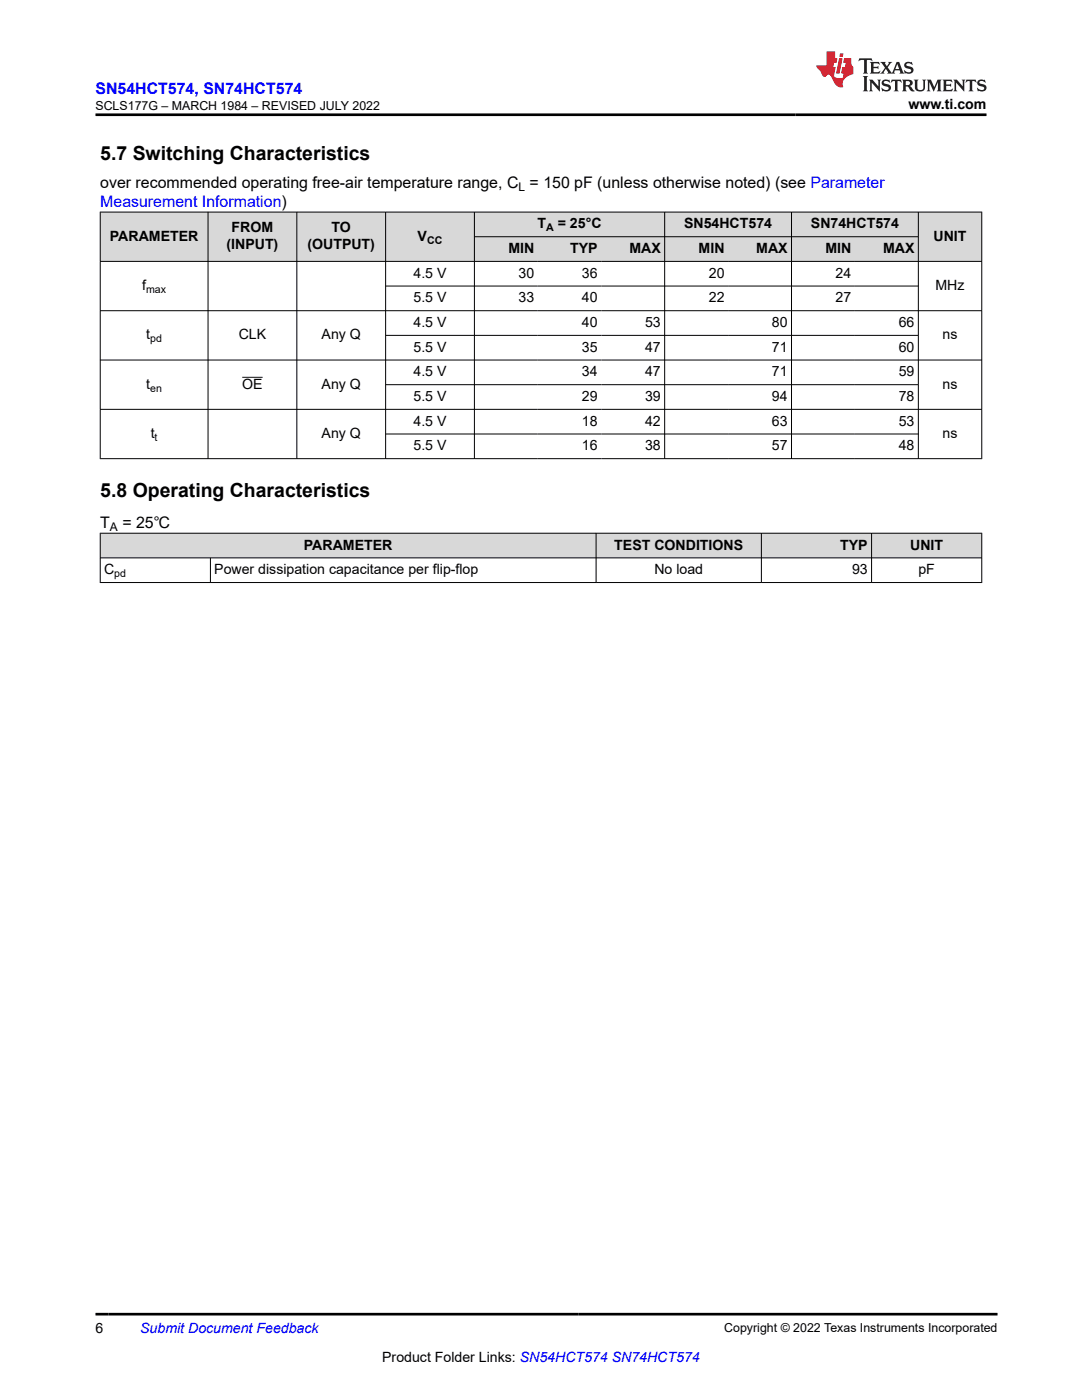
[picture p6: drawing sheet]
<svg xmlns="http://www.w3.org/2000/svg" width="216mm" height="279mm" viewBox="0 0 216 279" stroke-linecap="round" stroke-linejoin="round" font-family="sans-serif">
<g fill="#d8d8d8">
<path d="M20 42.3h175.9v4.9h-175.9z" fill-rule="evenodd"/>
<path d="M20.1 42.4h21.4v9.7h-21.4z" fill-rule="evenodd"/>
<path d="M41.6 42.4h17.6v9.7h-17.6z" fill-rule="evenodd"/>
<path d="M59.3 42.4h17.6v9.7h-17.6z" fill-rule="evenodd"/>
<path d="M77 42.4h17.6v9.7h-17.6z" fill-rule="evenodd"/>
<path d="M94.7 42.4h37.9v4.8h-37.9z" fill-rule="evenodd"/>
<path d="M132.7 42.4h25.2v4.8h-25.2z" fill-rule="evenodd"/>
<path d="M158 42.4h25.2v4.8h-25.2z" fill-rule="evenodd"/>
<path d="M183.3 42.4h12.5v9.7h-12.5z" fill-rule="evenodd"/>
<path d="M94.7 47.3h12.6v4.8h-12.6z" fill-rule="evenodd"/>
<path d="M107.3 47.3h12.7v4.8h-12.7z" fill-rule="evenodd"/>
<path d="M120 47.3h12.6v4.8h-12.6z" fill-rule="evenodd"/>
<path d="M132.7 47.3h12.6v4.8h-12.6z" fill-rule="evenodd"/>
<path d="M145.3 47.3h12.6v4.8h-12.6z" fill-rule="evenodd"/>
<path d="M158 47.3h12.6v4.8h-12.6z" fill-rule="evenodd"/>
<path d="M170.6 47.3h12.6v4.8h-12.6z" fill-rule="evenodd"/>
</g>
<g fill="none" stroke="#000" stroke-width=".2">
<path d="M19.9 42.3h176.1M19.9 52.2h176.1M20 42.3v49.3M41.5 42.3v49.3M59.2 42.3v49.3M76.9 42.3v49.3M76.9 57.1h106.4M94.7 42.3v49.3M94.7 47.2h88.6M132.6 42.3v49.3M157.9 42.3v49.3M183.2 42.3v49.3"/>
<path d="M195.9 42.3v49.3M19.9 62h176.1M19.9 71.9h176.1M48.3 75.3h4.1M76.9 66.9h106.4M76.9 76.8h106.4M19.9 81.7h176.1M19.9 91.5h176.1M76.9 86.6h106.4"/>
</g>
<g fill="#d8d8d8">
<path d="M20 106.4h175.9v4.9h-175.9z" fill-rule="evenodd"/>
<path d="M20.1 106.5h98.8v4.8h-98.8z" fill-rule="evenodd"/>
<path d="M119 106.5h32.9v4.8h-32.9z" fill-rule="evenodd"/>
<path d="M152 106.5h21.9v4.8h-21.9z" fill-rule="evenodd"/>
<path d="M174 106.5h21.8v4.8h-21.8z" fill-rule="evenodd"/>
</g>
<path d="M19.9 106.4h176.1M19.9 111.3h176.1M19.9 116.3h176.1M20 106.4v9.9M42 111.3v5M118.9 106.4v9.9M151.9 106.4v9.9M173.9 106.4v9.9M195.9 106.4v9.9" fill="none" stroke="#000" stroke-width=".2"/>
<path d="M171.5 11.6l-.2 .6 .5-.2h.6v.1v2.2l-.2 .4h1l-.2-.4v-2.2v-.1h.5l.5 .2-.1-.6zM173.6 12.4l.2 .3v1.6l-.2 .4h1.9l.1-.6a1.08 1.08 0 0 1-1.3 .2v-.7h.6l.4 .2v-.7l-.4 .2h-.6v-.5l.2-.2a1 1 0 0 1 1 .3l-.1-.5zM175.7 12.4l.9 1.1-1 1.2h.9l-.2-.2 .5-.8 .4 .8-.2 .2h1.6l-.2-.2 .2-.5h.9l.1 .5-.1 .2h.9l-.2-.4-.8-1.9h-.5l-.9 2.1-.9-1.1 .9-1h-.8l.2 .2-.4 .6-.4-.6 .2-.2zM179 12.8l.4 1h-.7zM180.7 12.5a.65 .65 0 0 0-.2 .7 .65 .65 0 0 0 .6 .5l.6 .1 .1 .3a.79 .79 0 0 1-.7 .4 .79 .79 0 0 1-.7-.5l.1 .7 .2-.1a.93 .93 0 0 0 1.1 0 .93 .93 0 0 0 .4-.9 1.46 1.46 0 0 0-1.2-.6l-.1-.3a1.09 1.09 0 0 1 1.2 .2l-.2-.6-.1 .1-.5-.2zM172.2 15.2l.2 .4v2.2l-.2 .4h1l-.2-.4v-2.2l.2-.4zM173.4 15.9l.2 .4v1.5l-.2 .4h.8l-.3-.4 .1-1.3 1.6 1.8v-2l.2-.4h-.7l.1 .2 .1 1.1-1.2-1.3zM176.2 16a.65 .65 0 0 0-.2 .8 .65 .65 0 0 0 .6 .4l.6 .2 .1 .2a.79 .79 0 0 1-.7 .4 .79 .79 0 0 1-.7-.5l.1 .7 .2-.1a.93 .93 0 0 0 1.1 .1 .93 .93 0 0 0 .4-1 1.46 1.46 0 0 0-1.2-.5l-.1-.4a1.09 1.09 0 0 1 1.2 .2l-.1-.6-.2 .1-.5-.1zM177.9 15.9l-.1 .6a.63 .63 0 0 1 .8-.3v1.6l-.3 .4h1l-.2-.4v-1.6a.66 .66 0 0 1 .8 .3l-.1-.6zM180 15.9l.2 .4v1.5l-.2 .4h1l-.2-.2-.1-.7h.5l.1 .2a.79 .79 0 0 0 1.2 .6l-1-.9a.61 .61 0 0 0 .6-.6 .61 .61 0 0 0-.5-.7zM180.8 16.2h.1a.47 .47 0 0 1 .5 .1 .47 .47 0 0 1 .1 .5l-.1 .1-.7 .1zM182.3 15.9l.2 .2a2.27 2.27 0 0 0 .4 2 1.04 1.04 0 0 0 1.7-.7v-1.3l.2-.2h-.8l.2 .4v1.1a.6 .6 0 0 1-.6 .6 .6 .6 0 0 1-.6-.6v-1.1l.3-.4zM184.9 15.9l.2 .4v1.5l-.2 .4h.8l-.3-.4v-1.4l.9 1.9 .9-1.9v1.4l-.3 .4h1l-.2-.4v-1.5l.2-.4h-.8l-.7 1.5-.6-1.5zM188.1 15.9l.2 .4v1.5l-.2 .4h1.9l.1-.6a1.09 1.09 0 0 1-1.3 .2v-.7h.6l.4 .2v-.6l-.4 .2h-.6v-.6l.2-.1a1.01 1.01 0 0 1 1 .3l-.1-.6zM190.2 15.9l.3 .4v1.5l-.3 .4h.8l-.2-.4v-1.3l1.6 1.8v-2l.2-.4h-.7l.2 .2v1.1l-1.2-1.3zM192.8 15.9l-.1 .6a.63 .63 0 0 1 .8-.3v1.6l-.3 .4h1l-.2-.4v-1.6a.66 .66 0 0 1 .8 .3l-.1-.6zM195.2 16a.65 .65 0 0 0-.2 .8 .65 .65 0 0 0 .6 .4l.6 .2 .2 .2a.79 .79 0 0 1-.7 .4 .79 .79 0 0 1-.7-.5l.1 .7 .2-.1a.93 .93 0 0 0 1 .1 .93 .93 0 0 0 .5-1 1.46 1.46 0 0 0-1.3-.5v-.4a1.09 1.09 0 0 1 1.2 .2l-.2-.6-.2 .1-.5-.1z" fill="#231f20"/>
<path d="M164.9 10.3v2.7h-2l.1 .4 .8 1a.95 .95 0 0 0 1 .9 .59 .59 0 0 1 .5-.4 .59 .59 0 0 1 .5 .3l.4 .8a1.59 1.59 0 0 0 2.1 1.4 1.61 1.61 0 0 1 1-2.3l1-.3-.1-1.5a1.59 1.59 0 0 1-.3-1.7h-1.5l-.2 .9h.6l-.2 .9h-.5l-.2 .9v.3l.4 .1-.1 .9h-.7a.73 .73 0 0 1-1-.7l.3-1.5h-.5l.1-.9h.5l.2-.9h-.5v-1.3zM167.4 11.6l-.6 3.1h.7l.6-3.1zM167.6 10.7l-.1 .6h.7l.1-.6z" fill="#ed1c24"/>
<path d="M19 22.9h177.8M19 262.3h180" fill="none" stroke="#000" stroke-width=".53"/>
<g font-size="3.9">
<text x="20" y="32">5.7 Switching Characteristics</text>
<text x="20" y="99.2">5.8 Operating Characteristics</text>
</g>
<g font-size="3.2" fill="#00f">
<text x="19" y="18.7">SN54HCT574, SN74HCT574</text>
<text x="20" y="41.3">Measurement Information)</text>
</g>
<g font-size="3.2">
<text x="20" y="37.5">over recommended operating free-air temperature range, C = 150 pF (unless otherwise noted) (see Parameter</text>
<text x="20" y="105.4">T</text>
<text x="24.4" y="105.4">= 25℃</text>
</g>
<g font-size="2.8">
<text x="181.3" y="21.8">www.ti.com</text>
<text x="46.2" y="46.4">FROM</text>
<text x="66.2" y="46.4">TO</text>
<text x="107.3" y="45.6">T</text>
<text x="111.3" y="45.6">= 25°C</text>
<text x="136.5" y="45.6">SN54HCT574</text>
<text x="161.8" y="45.6">SN74HCT574</text>
<text x="21.9" y="48.1">PARAMETER</text>
<text x="45.2" y="49.8">(INPUT)</text>
<text x="61.3" y="49.8">(OUTPUT)</text>
<text x="83.3" y="48.1">V</text>
<text x="101.4" y="50.5">MIN</text>
<text x="113.8" y="50.5">TYP</text>
<text x="125.6" y="50.5">MAX</text>
<text x="139.4" y="50.5">MIN</text>
<text x="150.9" y="50.5">MAX</text>
<text x="164.7" y="50.5">MIN</text>
<text x="176.2" y="50.5">MAX</text>
<text x="186.3" y="48.1">UNIT</text>
<text x="28.4" y="57.9">f</text>
<text x="82.5" y="55.4">4.5 V</text>
<text x="103.5" y="55.4">30</text>
<text x="116.1" y="55.4">36</text>
<text x="141.4" y="55.4">20</text>
<text x="166.7" y="55.4">24</text>
<text x="186.7" y="57.9">MHz</text>
<text x="82.5" y="65.3">4.5 V</text>
<text x="82.5" y="60.4">5.5 V</text>
<text x="103.5" y="60.4">33</text>
<text x="116.1" y="60.4">40</text>
<text x="116.1" y="65.3">40</text>
<text x="128.7" y="65.3">53</text>
<text x="141.4" y="60.4">22</text>
<text x="154" y="65.3">80</text>
<text x="166.7" y="60.4">27</text>
<text x="179.3" y="65.3">66</text>
<text x="29.2" y="67.7">t</text>
<text x="47.6" y="67.7">CLK</text>
<text x="64.2" y="67.7">Any Q</text>
<text x="82.5" y="70.2">5.5 V</text>
<text x="116.1" y="70.2">35</text>
<text x="128.7" y="70.2">47</text>
<text x="154" y="70.2">71</text>
<text x="179.3" y="70.2">60</text>
<text x="188.1" y="67.7">ns</text>
<text x="29.2" y="77.6">t</text>
<text x="48.3" y="77.6">OE</text>
<text x="64.2" y="77.6">Any Q</text>
<text x="82.5" y="75.1">4.5 V</text>
<text x="116.1" y="75.1">34</text>
<text x="128.7" y="75.1">47</text>
<text x="154" y="75.1">71</text>
<text x="179.3" y="75.1">59</text>
<text x="188.1" y="77.6">ns</text>
<text x="82.5" y="80">5.5 V</text>
<text x="116.1" y="80">29</text>
<text x="128.7" y="80">39</text>
<text x="154" y="80">94</text>
<text x="179.3" y="80">78</text>
<text x="30.1" y="87.4">t</text>
<text x="64.2" y="87.4">Any Q</text>
<text x="82.5" y="85">4.5 V</text>
<text x="82.5" y="89.9">5.5 V</text>
<text x="116.1" y="85">18</text>
<text x="116.1" y="89.9">16</text>
<text x="128.7" y="85">42</text>
<text x="128.7" y="89.9">38</text>
<text x="154" y="85">63</text>
<text x="154" y="89.9">57</text>
<text x="179.3" y="85">53</text>
<text x="179.3" y="89.9">48</text>
<text x="188.1" y="87.4">ns</text>
<text x="60.6" y="109.7">PARAMETER</text>
<text x="122.6" y="109.7">TEST CONDITIONS</text>
<text x="167.7" y="109.7">TYP</text>
<text x="181.6" y="109.7">UNIT</text>
<text x="20.8" y="114.6">C</text>
<text x="42.8" y="114.6">Power dissipation capacitance per flip-flop</text>
<text x="130.6" y="114.6">No load</text>
<text x="170" y="114.6">93</text>
<text x="183.3" y="114.6">pF</text>
<text x="19" y="266.1">6</text>
<text x="76.3" y="271.7">Product Folder Links: SN54HCT574 SN74HCT574</text>
</g>
<text font-size="2.8" fill="#00f" x="28" y="266.1">Submit Document Feedback</text>
<g font-size="2.5">
<text x="19" y="21.9">SCLS177G – MARCH 1984 – REVISED JULY 2022</text>
<text x="144.5" y="265.8">Copyright © 2022 Texas Instruments Incorporated</text>
</g>
<g font-size="2.4">
<text x="103.5" y="38.1">L</text>
<text x="21.9" y="106">A</text>
</g>
<g font-size="2.1">
<text x="109" y="46.2">A</text>
<text x="85.2" y="48.6">CC</text>
<text x="29.1" y="58.5">max</text>
<text x="30" y="68.3">pd</text>
<text x="30" y="78.2">en</text>
<text x="30.9" y="88">t</text>
<text x="22.8" y="115.2">pd</text>
</g>
</svg>
